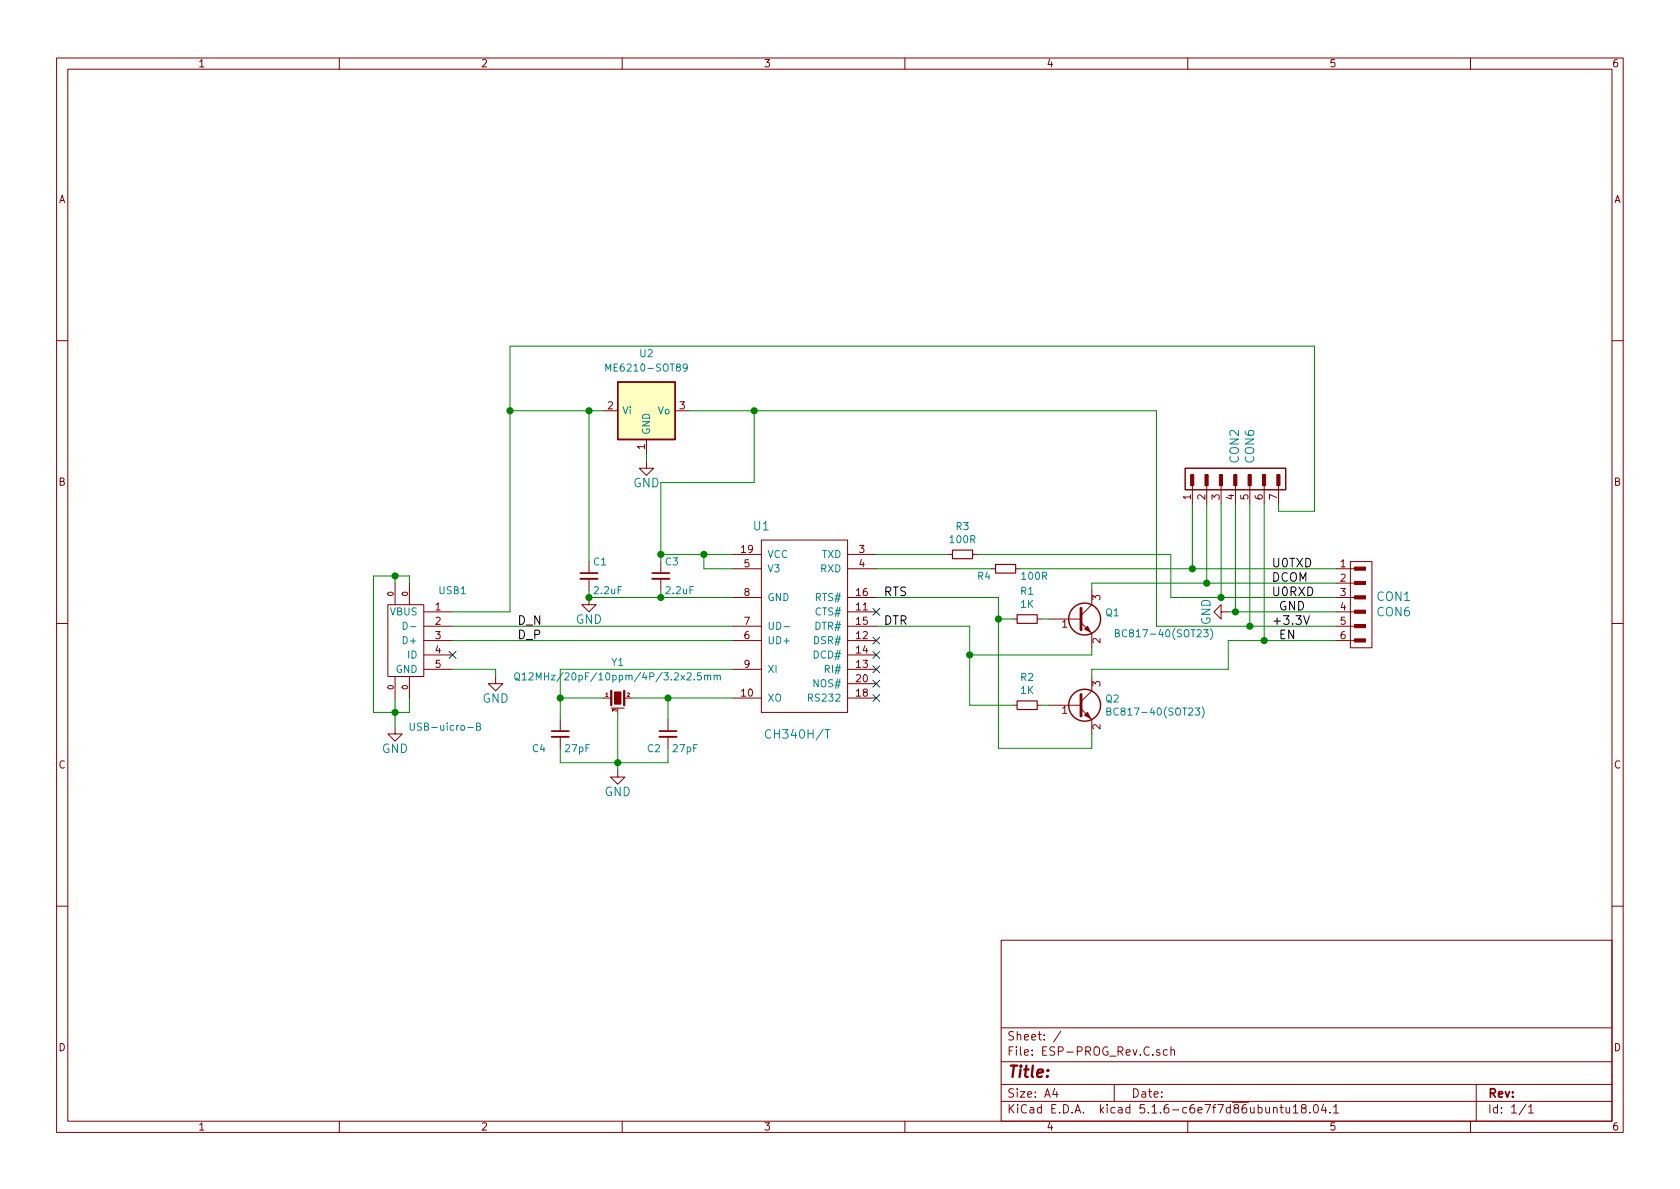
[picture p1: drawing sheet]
EESchema Schematic File Version 4
EELAYER 30 0
EELAYER END
$Descr A4 11693 8268
encoding utf-8
Sheet 1 1
Title ""
Date ""
Rev ""
Comp ""
Comment1 ""
Comment2 ""
Comment3 ""
Comment4 ""
$EndDescr
$Comp
L ESP-PROG_Rev.C:CH340T(SSOP20W)-bb-ch340t U1
U 1 1
P 5600 4350
F 0 "U1" H 5300 5050 60  0000 C CNN
F 1 "CH340H/T" H 5550 3600 60  0000 C CNN
F 2 "OLIMEX_IC-FP:SSOP-20W" H 5600 4350 60  0001 C CNN
F 3 "" H 5600 4350 60  0000 C CNN
	1    5600 4350
	1    0    0    -1  
$EndComp
Wire Wire Line
	3150 4350 5100 4350
Wire Wire Line
	3150 4450 5100 4450
$Comp
L ESP-PROG_Rev.C:GND-bb-ch340t #PWR02
U 1 1
P 3450 4700
F 0 "#PWR02" H 3450 4450 60  0001 C CNN
F 1 "GND" H 3450 4550 60  0000 C CNN
F 2 "" H 3450 4700 60  0000 C CNN
F 3 "" H 3450 4700 60  0000 C CNN
	1    3450 4700
	1    0    0    -1  
$EndComp
Wire Wire Line
	3150 4250 3550 4250
$Comp
L ESP-PROG_Rev.C:C-bb-ch340t C3
U 1 1
P 4600 4000
F 0 "C3" H 4625 4100 50  0000 L CNN
F 1 "2.2uF" H 4625 3900 50  0000 L CNN
F 2 "OLIMEX_RLC-FP:C_0603_5MIL_DWS" H 4638 3850 30  0001 C CNN
F 3 "" H 4600 4000 60  0000 C CNN
	1    4600 4000
	1    0    0    -1  
$EndComp
$Comp
L ESP-PROG_Rev.C:C-bb-ch340t C1
U 1 1
P 4100 4000
F 0 "C1" H 4125 4100 50  0000 L CNN
F 1 "2.2uF" H 4125 3900 50  0000 L CNN
F 2 "OLIMEX_RLC-FP:C_0603_5MIL_DWS" H 4138 3850 30  0001 C CNN
F 3 "" H 4100 4000 60  0000 C CNN
	1    4100 4000
	1    0    0    -1  
$EndComp
Wire Wire Line
	4100 4150 4600 4150
Connection ~ 4100 4150
Connection ~ 4600 4150
$Comp
L ESP-PROG_Rev.C:C-bb-ch340t C4
U 1 1
P 3900 5100
F 0 "C4" H 3700 5000 50  0000 L CNN
F 1 "27pF" H 3925 5000 50  0000 L CNN
F 2 "OLIMEX_RLC-FP:C_0402_5MIL_DWS" H 3938 4950 30  0001 C CNN
F 3 "" H 3900 5100 60  0000 C CNN
	1    3900 5100
	1    0    0    -1  
$EndComp
Wire Wire Line
	5100 4650 3900 4650
Wire Wire Line
	3900 4650 3900 4850
Wire Wire Line
	3900 4850 4200 4850
Connection ~ 3900 4850
Wire Wire Line
	4400 4850 4650 4850
Wire Wire Line
	4650 4850 4650 5000
Connection ~ 4650 4850
Wire Wire Line
	3900 5200 3900 5300
Wire Wire Line
	3900 5300 4300 5300
Wire Wire Line
	4650 5200 4650 5300
Wire Wire Line
	4300 5300 4300 5350
Connection ~ 4300 5300
$Comp
L ESP-PROG_Rev.C:GND-bb-ch340t #PWR04
U 1 1
P 4300 5350
F 0 "#PWR04" H 4300 5100 60  0001 C CNN
F 1 "GND" H 4300 5200 60  0000 C CNN
F 2 "" H 4300 5350 60  0000 C CNN
F 3 "" H 4300 5350 60  0000 C CNN
	1    4300 5350
	1    0    0    -1  
$EndComp
$Comp
L ESP-PROG_Rev.C:GND-bb-ch340t #PWR05
U 1 1
P 8550 4250
F 0 "#PWR05" H 8550 4000 60  0001 C CNN
F 1 "GND" H 8550 4100 60  0000 C CNN
F 2 "" H 8550 4250 60  0000 C CNN
F 3 "" H 8550 4250 60  0000 C CNN
	1    8550 4250
	0    1    1    0   
$EndComp
Connection ~ 4600 3850
$Comp
L ESP-PROG_Rev.C:USB-MINI-bb-ch340t USB1
U 1 1
P 2850 4450
F 0 "USB1" H 2550 4800 50  0000 C CNN
F 1 "USB-uicro-B" H 2600 3850 50  0000 C CNN
F 2 "OLIMEX_Connectors-FP:USB-MICRO_MISB-SWMM-5B_LF" H 2850 4350 50  0001 C CNN
F 3 "" H 2850 4350 50  0000 C CNN
	1    2850 4450
	-1   0    0    -1  
$EndComp
Wire Wire Line
	3150 4650 3450 4650
Wire Wire Line
	3450 4650 3450 4700
$Comp
L ESP-PROG_Rev.C:GND-bb-ch340t #PWR01
U 1 1
P 2750 5050
F 0 "#PWR01" H 2750 4800 60  0001 C CNN
F 1 "GND" H 2750 4900 60  0000 C CNN
F 2 "" H 2750 5050 60  0000 C CNN
F 3 "" H 2750 5050 60  0000 C CNN
	1    2750 5050
	1    0    0    -1  
$EndComp
$Comp
L ESP-PROG_Rev.C:GND-bb-ch340t #PWR03
U 1 1
P 4100 4150
F 0 "#PWR03" H 4100 3900 60  0001 C CNN
F 1 "GND" H 4100 4000 60  0000 C CNN
F 2 "" H 4100 4150 60  0000 C CNN
F 3 "" H 4100 4150 60  0000 C CNN
	1    4100 4150
	1    0    0    -1  
$EndComp
Wire Wire Line
	4600 3350 4600 3850
Wire Wire Line
	4600 3850 4900 3850
Wire Wire Line
	4600 4100 4600 4150
Wire Wire Line
	4100 4100 4100 4150
Wire Wire Line
	2750 4850 2750 4950
Wire Wire Line
	2600 4950 2750 4950
Wire Wire Line
	2850 4950 2850 4850
Wire Wire Line
	2750 4050 2750 4000
Wire Wire Line
	2600 4000 2750 4000
Wire Wire Line
	2850 4000 2850 4050
Wire Wire Line
	2600 4000 2600 4950
Connection ~ 2750 4950
Connection ~ 2750 4000
Wire Wire Line
	6100 4150 6950 4150
Wire Wire Line
	6950 4150 6950 4300
Wire Wire Line
	6100 4350 6750 4350
Text Label 6150 4150 0    60   ~ 0
RTS
Text Label 6150 4350 0    60   ~ 0
DTR
Wire Wire Line
	6750 4350 6750 4550
Text Label 3600 4350 0    60   ~ 0
D_N
Text Label 3600 4450 0    60   ~ 0
D_P
NoConn ~ 3150 4550
Wire Wire Line
	4900 3850 4900 3950
Wire Wire Line
	4900 3950 5100 3950
Wire Wire Line
	4600 4150 5100 4150
Wire Wire Line
	3900 4850 3900 5000
Wire Wire Line
	4650 4850 5100 4850
Wire Wire Line
	4300 5300 4650 5300
Wire Wire Line
	4600 3850 4600 3900
Wire Wire Line
	2750 4950 2750 5050
Wire Wire Line
	2750 4950 2850 4950
Wire Wire Line
	2750 4000 2850 4000
$Comp
L ESP-PROG_Rev.C:CON6 CON1
U 1 1
P 9400 4150
F 0 "CON1" H 9222 4159 60  0000 R CNN
F 1 "CON6" H 9222 4052 60  0000 R CNN
F 2 "OLIMEX_Connectors-FP:WU06SM" H 9325 4300 60  0001 C CNN
F 3 "" H 9325 4300 60  0000 C CNN
	1    9400 4150
	-1   0    0    -1  
$EndComp
Wire Wire Line
	9300 4250 8600 4250
Wire Wire Line
	9300 4450 8800 4450
Text Label 8850 3950 0    60   ~ 0
U0TXD
Text Label 8850 4050 0    60   ~ 0
DCOM
Text Label 8850 4150 0    60   ~ 0
U0RXD
Text Label 8900 4250 0    60   ~ 0
GND
Text Label 8850 4350 0    60   ~ 0
+3.3V
Text Label 8900 4450 0    60   ~ 0
EN
Wire Wire Line
	8150 3850 8150 4150
Wire Wire Line
	8150 4150 8500 4150
Wire Wire Line
	8050 2850 8050 4350
Wire Wire Line
	8050 4350 8700 4350
Wire Wire Line
	4600 3350 5250 3350
Wire Wire Line
	5250 3350 5250 2850
Connection ~ 5250 2850
Wire Wire Line
	5250 2850 8050 2850
$Comp
L ESP-PROG_Rev.C:GND-bb-ch340t #PWR06
U 1 1
P 4500 3200
F 0 "#PWR06" H 4500 2950 60  0001 C CNN
F 1 "GND" H 4500 3050 60  0000 C CNN
F 2 "" H 4500 3200 60  0000 C CNN
F 3 "" H 4500 3200 60  0000 C CNN
	1    4500 3200
	1    0    0    -1  
$EndComp
Wire Wire Line
	5100 3850 4900 3850
Connection ~ 4900 3850
$Comp
L ESP-PROG_Rev.C:Q_NPN_BEC Q1
U 1 1
P 7500 4300
F 0 "Q1" H 7691 4346 50  0000 L CNN
F 1 "BC817-40(SOT23)" H 7750 4200 50  0000 L CNN
F 2 "OLIMEX_Transistors-FP:SOT23" H 7700 4400 29  0001 C CNN
F 3 "" H 7500 4300 60  0000 C CNN
	1    7500 4300
	1    0    0    -1  
$EndComp
Wire Wire Line
	7600 4100 7600 4050
Wire Wire Line
	7600 4050 8400 4050
Wire Wire Line
	7600 4500 7600 4550
Wire Wire Line
	6750 4550 7600 4550
Wire Wire Line
	7250 4300 7300 4300
Wire Wire Line
	7050 4300 6950 4300
$Comp
L ESP-PROG_Rev.C:R_Small R1
U 1 1
P 7150 4300
F 0 "R1" V 6954 4300 50  0000 C CNN
F 1 "1K" V 7045 4300 50  0000 C CNN
F 2 "OLIMEX_RLC-FP:R_0402_5MIL_DWS" H 7150 4300 60  0001 C CNN
F 3 "" H 7150 4300 60  0000 C CNN
	1    7150 4300
	0    1    1    0   
$EndComp
Wire Wire Line
	7250 4900 7300 4900
$Comp
L ESP-PROG_Rev.C:R_Small R2
U 1 1
P 7150 4900
F 0 "R2" V 6954 4900 50  0000 C CNN
F 1 "1K" V 7045 4900 50  0000 C CNN
F 2 "OLIMEX_RLC-FP:R_0402_5MIL_DWS" H 7150 4900 60  0001 C CNN
F 3 "" H 7150 4900 60  0000 C CNN
	1    7150 4900
	0    1    1    0   
$EndComp
$Comp
L ESP-PROG_Rev.C:Q_NPN_BEC Q2
U 1 1
P 7500 4900
F 0 "Q2" H 7691 4946 50  0000 L CNN
F 1 "BC817-40(SOT23)" H 7691 4855 50  0000 L CNN
F 2 "OLIMEX_Transistors-FP:SOT23" H 7700 5000 29  0001 C CNN
F 3 "" H 7500 4900 60  0000 C CNN
	1    7500 4900
	1    0    0    -1  
$EndComp
Wire Wire Line
	6750 4550 6750 4900
Wire Wire Line
	6750 4900 7050 4900
Connection ~ 6750 4550
Wire Wire Line
	7600 4700 7600 4650
Wire Wire Line
	7600 4650 8550 4650
Wire Wire Line
	8550 4650 8550 4450
Wire Wire Line
	7600 5100 7600 5200
Wire Wire Line
	6950 5200 6950 4300
Wire Wire Line
	6950 5200 7600 5200
Connection ~ 6950 4300
$Comp
L ESP-PROG_Rev.C:C-bb-ch340t C2
U 1 1
P 4650 5100
F 0 "C2" H 4500 5000 50  0000 L CNN
F 1 "27pF" H 4675 5000 50  0000 L CNN
F 2 "OLIMEX_RLC-FP:C_0402_5MIL_DWS" H 4688 4950 30  0001 C CNN
F 3 "" H 4650 5100 60  0000 C CNN
	1    4650 5100
	1    0    0    -1  
$EndComp
NoConn ~ 6100 4250
NoConn ~ 6100 4450
NoConn ~ 6100 4550
NoConn ~ 6100 4650
NoConn ~ 6100 4750
NoConn ~ 6100 4850
$Comp
L ESP-PROG_Rev.C:R_Small R3
U 1 1
P 6700 3850
F 0 "R3" V 6504 3850 50  0000 C CNN
F 1 "100R" V 6595 3850 50  0000 C CNN
F 2 "OLIMEX_RLC-FP:R_0402_5MIL_DWS" H 6700 3850 60  0001 C CNN
F 3 "" H 6700 3850 60  0000 C CNN
	1    6700 3850
	0    1    1    0   
$EndComp
$Comp
L ESP-PROG_Rev.C:R_Small R4
U 1 1
P 7000 3950
F 0 "R4" V 7050 3800 50  0000 C CNN
F 1 "100R" V 7050 4150 50  0000 C CNN
F 2 "OLIMEX_RLC-FP:R_0402_5MIL_DWS" H 7000 3950 60  0001 C CNN
F 3 "" H 7000 3950 60  0000 C CNN
	1    7000 3950
	0    1    1    0   
$EndComp
Wire Wire Line
	6100 3850 6600 3850
Wire Wire Line
	6800 3850 8150 3850
Wire Wire Line
	6100 3950 6900 3950
Wire Wire Line
	7100 3950 8300 3950
$Comp
L ESP-PROG_Rev.C:CON7 CON2
U 1 1
P 8600 3400
F 0 "CON2" H 8422 3409 60  0000 R CNN
F 1 "CON6" H 8422 3302 60  0000 R CNN
F 2 "OLIMEX_Connectors-FP:HN1x6" H 8525 3550 60  0001 C CNN
F 3 "" H 8525 3550 60  0000 C CNN
	1    8600 3400
	0    -1   1    0   
$EndComp
Wire Wire Line
	8300 3500 8300 3950
Connection ~ 8300 3950
Wire Wire Line
	8300 3950 9300 3950
Wire Wire Line
	8400 3500 8400 4050
Connection ~ 8400 4050
Wire Wire Line
	8400 4050 9300 4050
Wire Wire Line
	8500 3500 8500 4150
Connection ~ 8500 4150
Wire Wire Line
	8500 4150 9300 4150
Wire Wire Line
	8600 3500 8600 4250
Connection ~ 8600 4250
Wire Wire Line
	8600 4250 8550 4250
Wire Wire Line
	8700 3500 8700 4350
Connection ~ 8700 4350
Wire Wire Line
	8700 4350 9300 4350
Wire Wire Line
	8800 3500 8800 4450
Connection ~ 8800 4450
Wire Wire Line
	8800 4450 8550 4450
Wire Wire Line
	3550 2400 9150 2400
Wire Wire Line
	9150 2400 9150 3550
Wire Wire Line
	9150 3550 8900 3550
Wire Wire Line
	8900 3550 8900 3500
Wire Wire Line
	3550 2400 3550 2850
Wire Wire Line
	4100 2850 4100 3900
Wire Wire Line
	4100 2850 3550 2850
Connection ~ 4100 2850
Connection ~ 3550 2850
Wire Wire Line
	3550 2850 3550 4250
$Comp
L ESP-PROG_Rev.C:ME6210-SOT89 U2
U 1 1
P 4500 2850
F 0 "U2" H 4500 3250 50  0000 C CNN
F 1 "ME6210-SOT89" H 4500 3150 50  0000 C CNN
F 2 "OLIMEX_Transistors-FP:SOT89" H 4500 2500 50  0001 C CNN
F 3 "http://www.diodes.com/datasheets/AP1117.pdf" H 4600 2600 50  0001 C CNN
	1    4500 2850
	-1   0    0    -1  
$EndComp
Wire Wire Line
	4100 2850 4200 2850
Wire Wire Line
	4800 2850 5250 2850
Wire Wire Line
	4500 3150 4500 3200
$Comp
L ESP-PROG_Rev.C:Crystal_GND Y1
U 1 1
P 4300 4850
F 0 "Y1" H 4300 5100 50  0000 C CNN
F 1 "Q12MHz/20pF/10ppm/4P/3.2x2.5mm" H 4300 5000 50  0000 C CNN
F 2 "OLIMEX_Crystal-FP:TSX-3.2x2.5mm_GND(3)" H 4300 5000 60  0001 C CNN
F 3 "" H 4300 4850 60  0000 C CNN
	1    4300 4850
	1    0    0    -1  
$EndComp
Wire Wire Line
	4300 4950 4300 5300
$EndSCHEMATC
